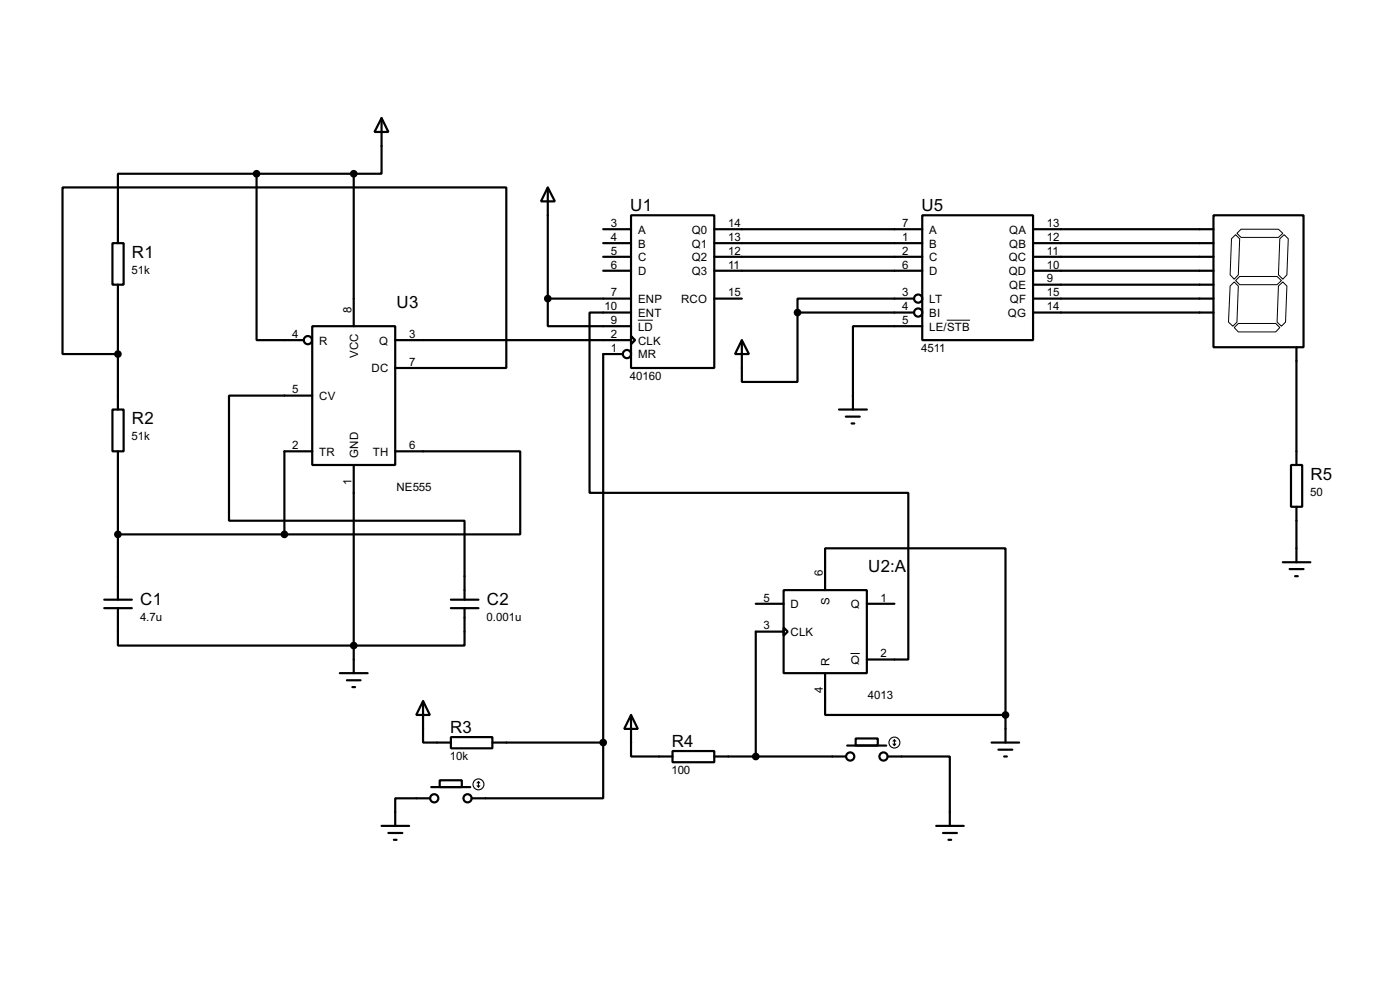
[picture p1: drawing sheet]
<svg xmlns="http://www.w3.org/2000/svg" width="256mm" height="180mm" viewBox="0 0 256 180" stroke-linecap="round" stroke-linejoin="round" font-family="sans-serif">
<g fill="none" stroke="#000" stroke-width=".4">
<path d="M47 31.8h-25.4v12.7M47 31.8v30.5h8.7M47 31.8h17.8M64.8 31.8v27.9M69.9 21.6l1.3 2.6h-2.6zM69.9 21.6v10.2h-5.1M100.4 34.3l1.3 2.6h-2.6zM100.4 34.3v20.4M115.6 39.4h15.3v28h-15.3zM169 39.4h20.3v22.9h-20.3zM222.3 39.4h16.5v24.2h-16.5zM20.6 44.5h2.1v7.6h-2.1z"/>
<path d="M21.6 52.1v22.9M57.2 59.7h15.2v25.4h-15.2zM100.4 54.7v5h15.2M100.4 54.7h15.2M110.5 42h5.1M110.5 44.5h5.1M110.5 47h5.1M110.5 49.6h5.1M115.6 57.2h-7.6v33h58.4v30.5h-7.6M130.9 54.7h5M130.9 42h38.1M130.9 44.5h38.1"/>
<path d="M130.9 47h38.1M130.9 49.6h38.1M146.1 57.2v12.7h-10.2v-7.6M146.1 57.2h21.3M167.4 54.7h-21.3v2.5M169 59.7h-12.7v15.3M189.3 54.7h33M189.3 57.2h33M189.3 42h33M189.3 44.5h33M189.3 47h33M189.3 49.6h33"/>
<path d="M189.3 52.1h33M20.6 75h2.1v7.6h-2.1zM21.6 64.8h-10.1v-30.5h81.3v33.1h-20.4M57.2 72.4h-15.2v22.9h43.1v14.5M72.4 62.3h43.2M114.1 64.8h-3.6v71.1M115.6 61.5l.8 .8-.8 .7zM135.9 62.3l1.3 2.5h-2.5zM153.7 75h5.1M155 76.3h2.5M156 77.5h.5M237.5 63.6v21.5"/>
<path d="M21.6 82.6v27.2M21.6 97.8h30.5M57.2 82.6h-5.1v15.2M64.8 85.1v38.1M72.4 82.6h22.9v15.2h-43.2M236.5 85.1h2.1v7.7h-2.1zM237.5 92.8v10.1M19.1 109.8h5.1M19.1 111.3h5.1M21.6 111.3v6.9h63.5v-6.9M82.6 109.8h5.1M82.6 111.3h5.1"/>
<path d="M138.5 110.5h5.1M143.6 108h15.2v15.2h-15.2zM143.6 114.9l.7 .7-.7 .8zM143.6 115.6h-5.1v22.9M151.2 108v-7.6h33v30.5M158.8 110.5h5.1M235 102.9h5.1M236.3 104.2h2.5M237.3 105.5h.5M62.3 123.2h5.1M63.6 124.5h2.5M64.6 125.8h.5"/>
<path d="M77.5 128.3l1.3 2.6h-2.5zM77.5 128.3v7.6h5.1M82.6 134.9h7.6v2.1h-7.6zM90.2 135.9h20.3M110.5 135.9v10.2h-24.1M115.6 130.9l1.3 2.5h-2.5zM115.6 130.9v7.6h7.6M123.2 137.5h7.7v2h-7.7zM130.9 138.5h24.1M151.2 123.2v7.7h33M155.2 136.5h7.2M156.8 135.2h4v1.3h-4z"/>
<path d="M162.6 138.5h11.4v12.7M181.7 135.9h5M182.9 137.2h2.6M184 138.5h.5M184.2 130.9v5M69.9 151.2h5.1M71.2 152.5h2.5M72.2 153.7h.5M78.8 146.1h-6.4v5.1M79 144.1h7.2M80.6 142.8h4v1.3h-4zM171.5 151.2h5.1"/>
<path d="M172.8 152.5h2.5M173.8 153.7h.5"/>
<circle cx="168.2" cy="54.7" r=".75"/>
<circle cx="168.2" cy="57.2" r=".75"/>
<circle cx="56.4" cy="62.3" r=".75"/>
<circle cx="114.8" cy="64.8" r=".75"/>
<circle cx="155.7" cy="138.5" r=".75"/>
<circle cx="161.8" cy="138.5" r=".75"/>
<circle cx="79.5" cy="146.1" r=".75"/>
<circle cx="85.6" cy="146.1" r=".75"/>
</g>
<path d="M116.9 58.6h2.7M173.5 58.6h4.2M225.4 52.4l.7-.8 .8 .8-.3 6.6-.7 .7-.8-.7zM225.6 43.7l.8-.7 .7 .7-.2 6.6-.8 .8-.7-.8zM226.1 60l.8-.8h6.8l.8 .8-.8 .8h-6.8zM226.4 51.4l.7-.8h6.9l.8 .8-.8 .7h-6.9zM226.6 42.7l.8-.7h6.8l.8 .7-.8 .8h-6.8zM234.2 52.4l.8-.8 .8 .8-.3 6.6-.7 .7-.8-.7zM234.5 43.7l.8-.7 .7 .7-.2 6.6-.8 .8-.8-.8zM155.8 119.6h1.7" fill="none" stroke="#000" stroke-width=".18"/>
<g fill="#000" stroke="#000" stroke-width=".4">
<circle cx="47" cy="31.8" r=".5"/>
<circle cx="64.8" cy="31.8" r=".5"/>
<circle cx="100.3" cy="54.7" r=".5"/>
<circle cx="146.1" cy="57.2" r=".5"/>
<circle cx="21.6" cy="64.8" r=".5"/>
<circle cx="21.6" cy="97.8" r=".5"/>
<circle cx="52.1" cy="97.8" r=".5"/>
<circle cx="64.8" cy="118.2" r=".5"/>
<circle cx="110.5" cy="135.9" r=".5"/>
<circle cx="138.4" cy="138.5" r=".5"/>
<circle cx="184.2" cy="130.9" r=".5"/>
</g>
<g fill="none" stroke="#000" stroke-width=".2">
<path d="M163.6 136.2l.3 .3M163.9 135.4v1.1M163.9 135.4l-.3 .3M163.9 135.4l.2 .3M164.1 136.2l-.2 .3M87.4 143.8l.3 .3M87.7 143.1v1M87.7 143.1l-.3 .2M87.7 143.1l.2 .2M87.9 143.8l-.2 .3"/>
<circle cx="163.8" cy="135.9" r="1"/>
<circle cx="87.6" cy="143.6" r="1"/>
</g>
<g font-size="3.5">
<text x="115.5" y="38.6">U1</text>
<text x="168.8" y="38.6">U5</text>
<text x="24.2" y="47.2">R1</text>
<text x="72.7" y="56.4">U3</text>
<text x="24.2" y="77.6">R2</text>
<text x="240.1" y="87.8">R5</text>
<text x="159.1" y="104.7">U2:A</text>
<text x="25.7" y="110.7">C1</text>
<text x="89.2" y="110.7">C2</text>
<text x="82.5" y="134.1">R3</text>
<text x="123.1" y="136.7">R4</text>
</g>
<g font-size="2.4">
<text x="111.9" y="41.6">3</text>
<text x="133.4" y="41.6">14</text>
<text x="165.3" y="41.6">7</text>
<text x="191.8" y="41.6">13</text>
<text x="111.9" y="44.1">4</text>
<text x="111.9" y="46.6">5</text>
<text x="116.9" y="42.7">A</text>
<text x="116.9" y="45.3">B</text>
<text x="116.9" y="47.8">C</text>
<text x="126.7" y="42.7">Q0</text>
<text x="126.7" y="45.3">Q1</text>
<text x="126.7" y="47.8">Q2</text>
<text x="133.4" y="44.1">13</text>
<text x="133.4" y="46.6">12</text>
<text x="165.3" y="44.1">1</text>
<text x="165.3" y="46.6">2</text>
<text x="170.2" y="42.7">A</text>
<text x="170.2" y="45.3">B</text>
<text x="170.2" y="47.8">C</text>
<text x="184.8" y="47.8">QC</text>
<text x="184.9" y="42.7">QA</text>
<text x="184.9" y="45.3">QB</text>
<text x="191.8" y="44.1">12</text>
<text x="191.8" y="46.6">11</text>
<text x="24.1" y="50.1">51k</text>
<text x="111.9" y="49.2">6</text>
<text x="116.9" y="50.4">D</text>
<text x="126.7" y="50.4">Q3</text>
<text x="133.4" y="49.2">11</text>
<text x="165.3" y="49.2">6</text>
<text x="170.2" y="50.4">D</text>
<text x="184.8" y="50.4">QD</text>
<text x="184.9" y="52.9">QE</text>
<text x="191.8" y="49.2">10</text>
<text x="191.8" y="51.7">9</text>
<text x="64.4" y="57.2" transform="rotate(-90 64.4 57.2)">8</text>
<text x="110.8" y="56.8">10</text>
<text x="111.9" y="54.3">7</text>
<text x="111.9" y="59.3">9</text>
<text x="116.9" y="55.4">ENP</text>
<text x="116.9" y="58">ENT</text>
<text x="124.8" y="55.4">RCO</text>
<text x="133.4" y="54.3">15</text>
<text x="165.3" y="54.3">3</text>
<text x="165.3" y="56.8">4</text>
<text x="165.3" y="59.3">5</text>
<text x="170.2" y="55.4">LT</text>
<text x="170.2" y="58">BI</text>
<text x="184.6" y="58">QG</text>
<text x="185" y="55.4">QF</text>
<text x="191.8" y="54.3">15</text>
<text x="191.8" y="56.8">14</text>
<text x="53.5" y="61.9">4</text>
<text x="58.5" y="63.1">R</text>
<text x="65.6" y="65.5" transform="rotate(-90 65.6 65.5)">VCC</text>
<text x="69.5" y="63.1">Q</text>
<text x="75" y="61.9">3</text>
<text x="111.9" y="61.9">2</text>
<text x="111.9" y="64.4">1</text>
<text x="116.9" y="60.5">LD</text>
<text x="116.9" y="63.1">CLK</text>
<text x="116.9" y="65.6">MR</text>
<text x="168.8" y="64.5">4511</text>
<text x="170.2" y="60.5">LE/STB</text>
<text x="53.5" y="72">5</text>
<text x="68.1" y="68.1">DC</text>
<text x="75" y="67">7</text>
<text x="115.4" y="69.5">40160</text>
<text x="58.5" y="73.2">CV</text>
<text x="24.1" y="80.6">51k</text>
<text x="53.5" y="82.2">2</text>
<text x="58.5" y="83.4">TR</text>
<text x="65.6" y="83.8" transform="rotate(-90 65.6 83.8)">GND</text>
<text x="68.3" y="83.4">TH</text>
<text x="75" y="82.2">6</text>
<text x="64.4" y="88.8" transform="rotate(-90 64.4 88.8)">1</text>
<text x="72.6" y="89.9">NE555</text>
<text x="240" y="90.8">50</text>
<text x="150.8" y="105.5" transform="rotate(-90 150.8 105.5)">6</text>
<text x="25.7" y="113.6">4.7u</text>
<text x="89.2" y="113.6">0.001u</text>
<text x="139.9" y="110.1">5</text>
<text x="144.8" y="111.3">D</text>
<text x="152" y="110.7" transform="rotate(-90 152 110.7)">S</text>
<text x="155.8" y="111.3">Q</text>
<text x="161.3" y="110.1">1</text>
<text x="139.9" y="115.2">3</text>
<text x="144.8" y="116.4">CLK</text>
<text x="152" y="121.9" transform="rotate(-90 152 121.9)">R</text>
<text x="155.8" y="121.5">Q</text>
<text x="161.3" y="120.3">2</text>
<text x="150.8" y="126.9" transform="rotate(-90 150.8 126.9)">4</text>
<text x="159" y="128">4013</text>
<text x="82.4" y="139.2">10k</text>
<text x="123" y="141.7">100</text>
</g>
</svg>
